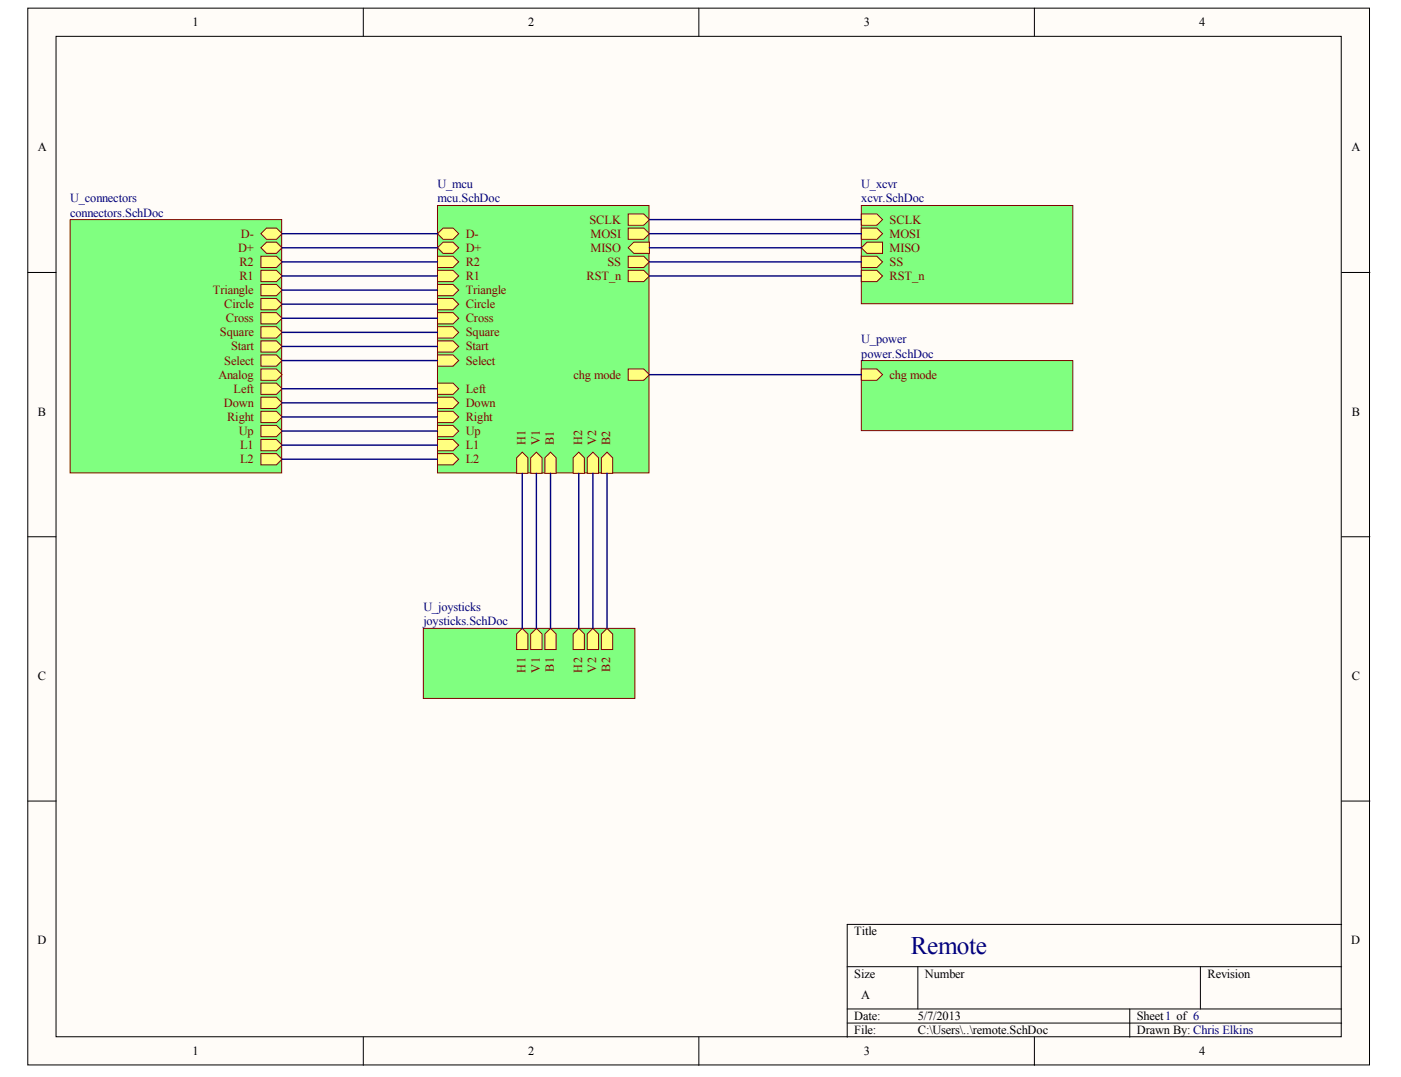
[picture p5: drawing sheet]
<svg xmlns="http://www.w3.org/2000/svg" width="273mm" height="210mm" viewBox="0 0 273 210" stroke-linecap="round" stroke-linejoin="round" font-family="sans-serif">
<g fill="#fffcf8" stroke="#000" stroke-width=".19">
<path d="M5.4 1.6h261.5v206h-261.5z"/>
<path d="M10.9 7.1h250.5v195h-250.5z"/>
</g>
<g fill="none" stroke="#000" stroke-width=".19">
<path d="M70.8 1.6v5.5M136.2 1.6v5.5M201.6 1.6v5.5M5.4 53.1h5.5M261.5 53.1h5.5M5.4 104.6h5.5M261.5 104.6h5.5M5.4 156.1h5.5M261.5 156.1h5.5M165.1 188.4h96.4M165.1 196.6h96.4M165.1 199.4h96.4"/>
<path d="M178.9 188.4v8.2M220.2 196.6v5.5M234 188.4v8.2M261.5 180.2h-96.4v21.9M70.8 202.1v5.5M136.2 202.1v5.5M201.6 202.1v5.5"/>
</g>
<path d="M13.7 42.8h41.2v49.4h-41.2z" fill="#80ff80" stroke="#800000" stroke-width=".19"/>
<g fill="#ffff80" stroke="#800000" stroke-width=".19">
<path d="M50.8 45.5l1.1-1.1h2l1.1 1.1-1.1 1.1h-2z" fill-rule="evenodd"/>
<path d="M50.8 48.3l1.1-1.1h2l1.1 1.1-1.1 1.1h-2z" fill-rule="evenodd"/>
<path d="M50.8 49.9h3.1l1.1 1.1-1.1 1.1h-3.1z" fill-rule="evenodd"/>
<path d="M50.8 52.7h3.1l1.1 1.1-1.1 1.1h-3.1z" fill-rule="evenodd"/>
<path d="M50.8 55.4h3.1l1.1 1.1-1.1 1.1h-3.1z" fill-rule="evenodd"/>
<path d="M50.8 58.2h3.1l1.1 1.1-1.1 1.1h-3.1z" fill-rule="evenodd"/>
<path d="M50.8 60.9h3.1l1.1 1.1-1.1 1.1h-3.1z" fill-rule="evenodd"/>
<path d="M50.8 63.7h3.1l1.1 1.1-1.1 1.1h-3.1z" fill-rule="evenodd"/>
<path d="M50.8 66.4h3.1l1.1 1.1-1.1 1.1h-3.1z" fill-rule="evenodd"/>
<path d="M50.8 69.2h3.1l1.1 1.1-1.1 1.1h-3.1z" fill-rule="evenodd"/>
<path d="M50.8 71.9h3.1l1.1 1.1-1.1 1.1h-3.1z" fill-rule="evenodd"/>
<path d="M50.8 74.7h3.1l1.1 1.1-1.1 1.1h-3.1z" fill-rule="evenodd"/>
<path d="M50.8 77.4h3.1l1.1 1.1-1.1 1.1h-3.1z" fill-rule="evenodd"/>
<path d="M50.8 80.2h3.1l1.1 1.1-1.1 1.1h-3.1z" fill-rule="evenodd"/>
<path d="M50.8 82.9h3.1l1.1 1.1-1.1 1.1h-3.1z" fill-rule="evenodd"/>
<path d="M50.8 85.7h3.1l1.1 1.1-1.1 1.1h-3.1z" fill-rule="evenodd"/>
<path d="M50.8 88.4h3.1l1.1 1.1-1.1 1.1h-3.1z" fill-rule="evenodd"/>
</g>
<path d="M85.3 40.1h41.2v52.1h-41.2z" fill="#80ff80" stroke="#800000" stroke-width=".19"/>
<g fill="#ffff80" stroke="#800000" stroke-width=".19">
<path d="M122.4 41.7h3.1l1.1 1.1-1.1 1.1h-3.1z" fill-rule="evenodd"/>
<path d="M122.4 44.4h3.1l1.1 1.1-1.1 1.1h-3.1z" fill-rule="evenodd"/>
<path d="M122.4 48.3l1.1-1.1h3.1v2.2h-3.1z" fill-rule="evenodd"/>
<path d="M122.4 49.9h3.1l1.1 1.1-1.1 1.1h-3.1z" fill-rule="evenodd"/>
<path d="M85.3 45.5l1.1-1.1h1.9l1.1 1.1-1.1 1.1h-1.9z" fill-rule="evenodd"/>
<path d="M85.3 48.3l1.1-1.1h1.9l1.1 1.1-1.1 1.1h-1.9z" fill-rule="evenodd"/>
<path d="M122.4 71.9h3.1l1.1 1.1-1.1 1.1h-3.1z" fill-rule="evenodd"/>
<path d="M85.3 49.9h3l1.1 1.1-1.1 1.1h-3z" fill-rule="evenodd"/>
<path d="M85.3 52.7h3l1.1 1.1-1.1 1.1h-3z" fill-rule="evenodd"/>
<path d="M85.3 55.4h3l1.1 1.1-1.1 1.1h-3z" fill-rule="evenodd"/>
<path d="M85.3 58.2h3l1.1 1.1-1.1 1.1h-3z" fill-rule="evenodd"/>
<path d="M85.3 60.9h3l1.1 1.1-1.1 1.1h-3z" fill-rule="evenodd"/>
<path d="M85.3 63.7h3l1.1 1.1-1.1 1.1h-3z" fill-rule="evenodd"/>
<path d="M85.3 66.4h3l1.1 1.1-1.1 1.1h-3z" fill-rule="evenodd"/>
<path d="M85.3 69.2h3l1.1 1.1-1.1 1.1h-3z" fill-rule="evenodd"/>
<path d="M122.4 52.7h3.1l1.1 1.1-1.1 1.1h-3.1z" fill-rule="evenodd"/>
<path d="M85.3 74.7h3l1.1 1.1-1.1 1.1h-3z" fill-rule="evenodd"/>
<path d="M85.3 77.4h3l1.1 1.1-1.1 1.1h-3z" fill-rule="evenodd"/>
<path d="M85.3 80.2h3l1.1 1.1-1.1 1.1h-3z" fill-rule="evenodd"/>
<path d="M85.3 82.9h3l1.1 1.1-1.1 1.1h-3z" fill-rule="evenodd"/>
<path d="M85.3 85.7h3l1.1 1.1-1.1 1.1h-3z" fill-rule="evenodd"/>
<path d="M85.3 88.4h3l1.1 1.1-1.1 1.1h-3z" fill-rule="evenodd"/>
<path d="M100.7 89.2l1.1-1.1 1.1 1.1v3h-2.2z" fill-rule="evenodd"/>
<path d="M103.4 89.2l1.1-1.1 1.1 1.1v3h-2.2z" fill-rule="evenodd"/>
<path d="M106.2 89.2l1.1-1.1 1.1 1.1v3h-2.2z" fill-rule="evenodd"/>
<path d="M111.7 89.2l1.1-1.1 1.1 1.1v3h-2.2z" fill-rule="evenodd"/>
<path d="M114.5 89.2l1.1-1.1 1.1 1.1v3h-2.2z" fill-rule="evenodd"/>
<path d="M117.2 89.2l1.1-1.1 1.1 1.1v3h-2.2z" fill-rule="evenodd"/>
</g>
<path d="M55 45.5h30.3M55 48.3h30.3" fill="none" stroke="#000080" stroke-width=".28"/>
<path d="M167.9 40.1h41.2v19.1h-41.2z" fill="#80ff80" stroke="#800000" stroke-width=".19"/>
<g fill="#ffff80" stroke="#800000" stroke-width=".19">
<path d="M167.9 41.7h3l1.1 1.1-1.1 1.1h-3z" fill-rule="evenodd"/>
<path d="M167.9 44.4h3l1.1 1.1-1.1 1.1h-3z" fill-rule="evenodd"/>
<path d="M167.9 48.3l1.1-1.1h3v2.2h-3z" fill-rule="evenodd"/>
<path d="M167.9 49.9h3l1.1 1.1-1.1 1.1h-3z" fill-rule="evenodd"/>
<path d="M167.9 52.7h3l1.1 1.1-1.1 1.1h-3z" fill-rule="evenodd"/>
</g>
<path d="M126.6 42.8h41.3M126.6 45.5h41.3M126.6 48.3h41.3M126.6 51h41.3" fill="none" stroke="#000080" stroke-width=".28"/>
<path d="M167.9 70.3h41.2v13.6h-41.2z" fill="#80ff80" stroke="#800000" stroke-width=".19"/>
<path d="M167.9 71.9h3l1.1 1.1-1.1 1.1h-3z" fill-rule="evenodd" fill="#ffff80" stroke="#800000" stroke-width=".19"/>
<path d="M82.5 122.5h41.2v13.6h-41.2z" fill="#80ff80" stroke="#800000" stroke-width=".19"/>
<g fill="#ffff80" stroke="#800000" stroke-width=".19">
<path d="M100.7 123.6l1.1-1.1 1.1 1.1v3h-2.2z" fill-rule="evenodd"/>
<path d="M103.4 123.6l1.1-1.1 1.1 1.1v3h-2.2z" fill-rule="evenodd"/>
<path d="M106.2 123.6l1.1-1.1 1.1 1.1v3h-2.2z" fill-rule="evenodd"/>
<path d="M111.7 123.6l1.1-1.1 1.1 1.1v3h-2.2z" fill-rule="evenodd"/>
<path d="M114.5 123.6l1.1-1.1 1.1 1.1v3h-2.2z" fill-rule="evenodd"/>
<path d="M117.2 123.6l1.1-1.1 1.1 1.1v3h-2.2z" fill-rule="evenodd"/>
</g>
<g fill="none" stroke="#000080" stroke-width=".28">
<path d="M55 51h30.3M55 53.8h30.3M55 56.5h30.3M55 59.3h30.3M126.6 53.8h41.3M55 62h30.3M55 64.8h30.3M55 67.5h30.3M55 70.3h30.3M55 75.8h30.3M55 78.5h30.3M126.6 73h41.3"/>
<path d="M55 81.3h30.3M55 84h30.3M55 86.8h30.3M55 89.5h30.3M101.8 92.2v30.3M104.5 92.2v30.3M107.3 92.2v30.3M112.8 92.2v30.3M115.6 92.2v30.3M118.3 92.2v30.3"/>
</g>
<text font-size="4.9" fill="#000080" x="177.5" y="185.9">Remote</text>
<g font-size="2.4">
<text x="37.5" y="5.1">1</text>
<text x="102.9" y="5.1">2</text>
<text x="168.3" y="5.1">3</text>
<text x="233.7" y="5.1">4</text>
<text x="7.3" y="29.5">A</text>
<text x="263.4" y="29.5">A</text>
<text x="7.4" y="81">B</text>
<text x="263.5" y="81">B</text>
<text x="7.4" y="132.5">C</text>
<text x="263.4" y="132.5">C</text>
<text x="7.3" y="184">D</text>
<text x="166.5" y="182.3">Title</text>
<text x="263.4" y="184">D</text>
<text x="166.5" y="190.6">Size</text>
<text x="180.3" y="190.6">Number</text>
<text x="235.3" y="190.6">Revision</text>
<text x="167.9" y="194.7">A</text>
<text x="166.5" y="198.8">Date:</text>
<text x="166.5" y="201.5">File:</text>
<text x="178.9" y="198.8">5/7/2013</text>
<text x="178.9" y="201.5">C:\Users\..\remote.SchDoc</text>
<text x="221.6" y="198.8">Sheet1 of 6</text>
<text x="221.6" y="201.5">Drawn By: Chris Elkins</text>
<text x="37.5" y="205.7">1</text>
<text x="102.9" y="205.7">2</text>
<text x="168.3" y="205.7">3</text>
<text x="233.7" y="205.7">4</text>
</g>
<g font-size="2.4" fill="#000080">
<text x="13.7" y="39.5">U_connectors</text>
<text x="85.3" y="36.7">U_mcu</text>
<text x="85.3" y="39.5">mcu.SchDoc</text>
<text x="167.9" y="36.7">U_xcvr</text>
<text x="167.9" y="39.5">xcvr.SchDoc</text>
<text x="13.7" y="42.2">connectors.SchDoc</text>
<text x="167.9" y="66.9">U_power</text>
<text x="167.9" y="69.7">power.SchDoc</text>
<text x="82.5" y="119.1">U_joysticks</text>
<text x="82.5" y="121.9">joysticks.SchDoc</text>
</g>
<g font-size="2.4" fill="#800000">
<text x="46.9" y="46.3">D-</text>
<text x="90.8" y="46.3">D-</text>
<text x="114.9" y="43.6">SCLK</text>
<text x="115.1" y="46.3">MOSI</text>
<text x="173.4" y="43.6">SCLK</text>
<text x="173.4" y="46.3">MOSI</text>
<text x="46.4" y="49.1">D+</text>
<text x="46.7" y="51.8">R2</text>
<text x="90.8" y="49.1">D+</text>
<text x="90.8" y="51.8">R2</text>
<text x="115.1" y="49.1">MISO</text>
<text x="118.4" y="51.8">SS</text>
<text x="173.4" y="49.1">MISO</text>
<text x="173.4" y="51.8">SS</text>
<text x="41.5" y="57.3">Triangle</text>
<text x="46.7" y="54.6">R1</text>
<text x="90.8" y="54.6">R1</text>
<text x="90.8" y="57.3">Triangle</text>
<text x="114.3" y="54.6">RST_n</text>
<text x="173.4" y="54.6">RST_n</text>
<text x="42.9" y="65.6">Square</text>
<text x="43.7" y="60.1">Circle</text>
<text x="44" y="62.8">Cross</text>
<text x="90.8" y="60.1">Circle</text>
<text x="90.8" y="62.8">Cross</text>
<text x="90.8" y="65.6">Square</text>
<text x="43.7" y="71.1">Select</text>
<text x="45" y="68.3">Start</text>
<text x="90.8" y="68.3">Start</text>
<text x="90.8" y="71.1">Select</text>
<text x="42.6" y="73.8">Analog</text>
<text x="45.5" y="76.5">Left</text>
<text x="90.8" y="76.5">Left</text>
<text x="111.8" y="73.8">chg mode</text>
<text x="173.4" y="73.8">chg mode</text>
<text x="43.6" y="79.3">Down</text>
<text x="44.3" y="82">Right</text>
<text x="90.8" y="79.3">Down</text>
<text x="90.8" y="82">Right</text>
<text x="46.6" y="84.8">Up</text>
<text x="46.8" y="87.5">L1</text>
<text x="90.8" y="84.8">Up</text>
<text x="90.8" y="87.5">L1</text>
<text x="102.4" y="86.8" transform="rotate(-90 102.4 86.8)">H1</text>
<text x="105.2" y="86.8" transform="rotate(-90 105.2 86.8)">V1</text>
<text x="107.9" y="86.8" transform="rotate(-90 107.9 86.8)">B1</text>
<text x="113.4" y="86.8" transform="rotate(-90 113.4 86.8)">H2</text>
<text x="116.2" y="86.8" transform="rotate(-90 116.2 86.8)">V2</text>
<text x="118.9" y="86.8" transform="rotate(-90 118.9 86.8)">B2</text>
<text x="46.8" y="90.3">L2</text>
<text x="90.8" y="90.3">L2</text>
<text x="102.4" y="131.1" transform="rotate(-90 102.4 131.1)">H1</text>
<text x="105.2" y="131.1" transform="rotate(-90 105.2 131.1)">V1</text>
<text x="107.9" y="130.9" transform="rotate(-90 107.9 130.9)">B1</text>
<text x="113.4" y="131.1" transform="rotate(-90 113.4 131.1)">H2</text>
<text x="116.2" y="131.1" transform="rotate(-90 116.2 131.1)">V2</text>
<text x="118.9" y="130.9" transform="rotate(-90 118.9 130.9)">B2</text>
</g>
</svg>
